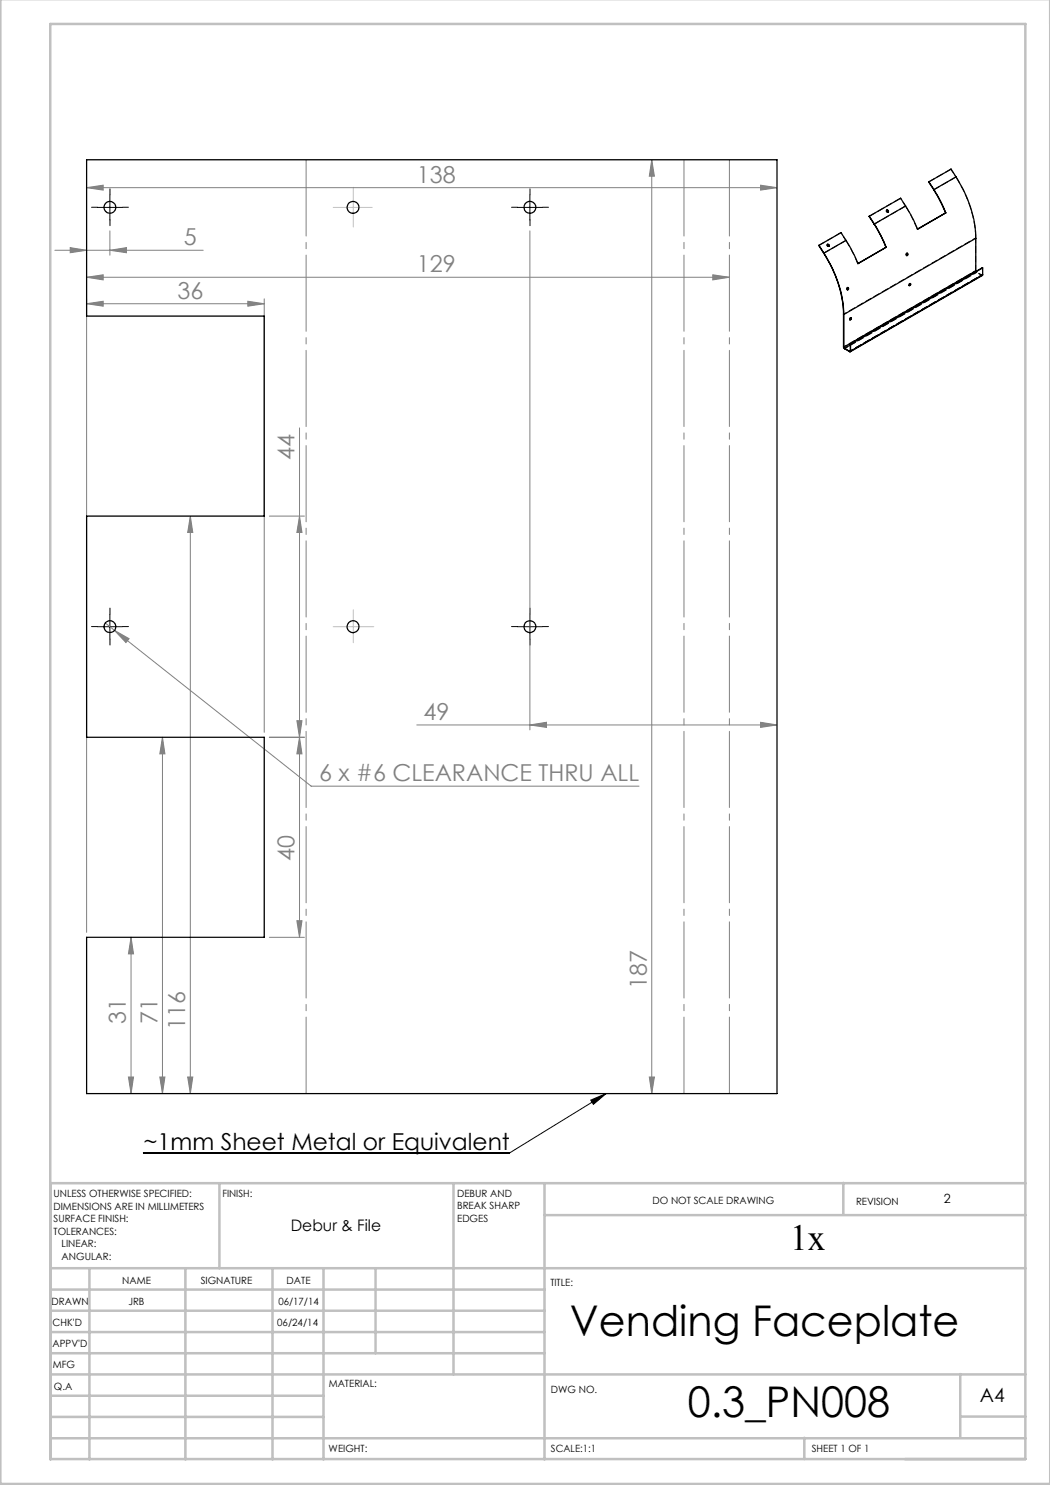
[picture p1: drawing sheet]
<svg xmlns="http://www.w3.org/2000/svg" width="210mm" height="297mm" viewBox="0 0 210 297" stroke-linecap="round" stroke-linejoin="round" font-family="sans-serif">
<path d="M22 39v5M106 39v5M19.5 41.5h5M103.5 41.5h5M19.5 125.3h5M22 122.8v5M103.5 125.3h5M106 122.8v5M121.2 218.7l-19.3 11.9h-73.2M118.1 220l3.1-1.3-2.5 2.2z" fill="none" stroke="#000" stroke-width=".2"/>
<g fill="none" stroke="#808080" stroke-width=".2">
<path d="M17.3 37.5l3.3-.5v1zM17.3 37.5h138.1M130.4 32l.5 3.2h-1zM130.4 32v186.7M152.1 37l3.3 .5-3.3 .5zM11 50.1h29.6M14 49.5l3.3 .6-3.3 .4zM17.3 59.8v126.7M17.3 55.5l3.3-.5v1zM17.3 55.5h128.6M22 50.1l3.3-.6v1zM22 46.2v4.8"/>
<path d="M52.8 59.8v86.7M106 46.2v99.8M142.6 55l3.3 .5-3.3 .5zM17.3 60.7l3.3-.4v.9zM17.3 60.7h35.5M49.6 60.3l3.2 .4-3.2 .5zM59.9 85.6v101.9M38.1 103.2l.5 3.3h-1.1zM38.1 103.2v115.5M53.9 103.2h7M59.9 103.2l.5 3.3h-1zM21.1 124.6l1.8 1.5"/>
<path d="M22.9 126.1l2.9 1.6-.6 .8zM22.9 126.1l39.3 31.1h65.6M32.5 147.5l.5 3.3h-1zM32.5 147.5v71.2M53.9 147.5h7M59.4 144.1h1l-.5 3.4zM59.9 147.5l.5 3.3h-1zM83.4 145h72M106 145l3.3-.5v1zM152.1 144.5l3.3 .5-3.3 .5zM26.2 187.5l.5 3.3h-1zM26.2 187.5v31.2"/>
<path d="M53.9 187.5h7M59.4 184.1h1l-.5 3.4zM25.7 215.4h1l-.5 3.3zM32 215.4h1l-.5 3.3zM37.5 215.4h1.1l-.5 3.3zM129.9 215.4h1l-.5 3.3z"/>
</g>
<g fill="none" stroke="#000" stroke-width=".2" stroke-dasharray="15.2 1.3 1.3 1.3">
<path d="M22 39v-1.2M106 39v-1.2M19.5 41.5h-1.2M22 44v1.1M24.5 41.5h1.2M103.5 41.5h-1.2M106 44v1.1M108.5 41.5h1.2M19.5 125.3h-1.2M22 122.8v-1.2M22 127.8v1.2M24.5 125.3h1.2"/>
<path d="M103.5 125.3h-1.2M106 122.8v-1.2M106 127.8v1.2M108.5 125.3h1.2"/>
</g>
<path d="M136.8 31.9v186.8M145.9 31.9v186.8M61.2 218.7v-186.8" fill="none" stroke="#808080" stroke-width=".2" stroke-dasharray="15.2 1.3 1.3 1.3"/>
<path d="M70.7 37.5v7.9M66.6 41.5h7.8M66.6 125.3h8.2M70.7 122v6.5" fill="none" stroke="#c0c0c0" stroke-width=".2"/>
<g fill="none" stroke="#c0c0c0" stroke-width=".5">
<path d="M.1 -.1v296.9h209.9v-296.9M10.1 4.8h195v287h-195zM43.9 236.6v17M90.7 236.6v38.3M108.9 236.6v55.3M168.7 236.6v6.3M205.1 236.6h-195v55.3M10.1 253.6h195M10.1 257.9h98.8M17.9 253.6v38.3M37.1 253.6v38.3M54.5 253.6v38.3"/>
<path d="M64.7 253.6v38.3M75.1 253.6v17M108.9 243h96.2M10.1 270.6h98.8M10.1 266.4h98.8M10.1 262.1h98.8M10.1 279.1h54.6M10.1 274.9h195M192.1 274.8v12.7M10.1 287.7h195M10.1 283.4h54.6M160.9 287.5v4.3"/>
<path d="M192.1 283.3h13"/>
</g>
<path d="M118.1 220l3.1-1.3-2.5 2.2z" fill="#000"/>
<g fill="#808080">
<path d="M22.9 126.1l2.9 1.6-.6 .8z"/>
<path d="M106 145l3.3-.5v1zM152.1 144.5l3.3 .5-3.3 .5z"/>
<path d="M49.6 60.3l3.2 .4-3.2 .5zM17.3 60.7l3.3-.4v.9z"/>
<path d="M152.1 37l3.3 .5-3.3 .5zM17.3 37.5l3.3-.5v1z"/>
<path d="M142.6 55l3.3 .5-3.3 .5zM17.3 55.5l3.3-.5v1zM22 50.1l3.3-.6v1zM14 49.5l3.3 .6-3.3 .4z"/>
<path d="M59.4 144.1h1l-.5 3.4zM59.9 103.2l.5 3.3h-1z"/>
<path d="M25.7 215.4h1l-.5 3.3zM26.2 187.5l.5 3.3h-1zM32 215.4h1l-.5 3.3zM32.5 147.5l.5 3.3h-1zM37.5 215.4h1.1l-.5 3.3zM38.1 103.2l.5 3.3h-1.1z"/>
<path d="M129.9 215.4h1l-.5 3.3zM130.4 32l.5 3.2h-1z"/>
<path d="M59.9 147.5l.5 3.3h-1zM59.4 184.1h1l-.5 3.4z"/>
</g>
<g fill="none" stroke="#000" stroke-width=".25">
<path d="M17.3 32h138.1v186.7h-138.1v-31.2h35.5v-40h-35.5v-44.3h35.5v-40h-35.5zM185.8 36.4l1 1.5M185.8 36.4l1 1.6M186.8 38l1.5 2.8 .8 1.8M186.8 37.9l1.3 2.3 1.1 2.4M186.8 37.9v.1M191.2 35.4a23.7 23.7 0 0 1 4 12.3M191.2 35.4l-4.4 2.5M191.2 35.4l-1-1.6-4.4 2.6M163.8 49.1l.9 1.6M163.8 49.1l1 1.5M164.7 50.7a23.5 23.5 0 0 1 4 12.2"/>
<path d="M164.8 50.6a24.2 24.2 0 0 1 4 12.3M164.8 50.6l-.1 .1M165.5 48.9a.26 .26 0 0 1 .3 .1 .26 .26 0 0 1 0 .3M169.2 48.1l1 1.7 1.4 2.9 5.6-3.2M169.2 48.1l-4.4 2.5M169.2 48.1l-1-1.6-4.4 2.6M169.6 57.5l.1 .2-.2 .3M173.8 43.2l1.1 1.6M173.8 43.2l1 1.6M174.8 44.8l1.3 2.3 1.1 2.4M174.9 44.8l1.3 2.3 1 2.4M174.9 44.8h-.1"/>
<path d="M177.3 42a.26 .26 0 0 1 .3 .1 .26 .26 0 0 1 0 .3M181.1 41.2l1 1.7 1.4 3 5.7-3.3M181.1 41.2l-6.2 3.6M181.1 41.2l-1-1.6-6.3 3.6M181.4 50.7l.1 .2-.2 .2M181.9 56.8l.1-.1a.2 .2 0 0 1 .1 .3 .2 .2 0 0 1-.3 0zM182.1 56.7l-.1 .3-.2 .1M189.1 42.6h.1M189.1 42.6l-5.6 3.2M195.2 54.2v.1M195.2 47.7l-26.4 15.2M195.2 47.7v6.5"/>
<path d="M195.2 54.2l-26.4 15.2M196.5 55l-26.4 15.3M196.5 53.6l-26.4 15.2M196.5 53.6v1.4M196.5 55l-26.4 15.2M168.7 69.4l.2 .3M168.7 62.9h.1M168.7 69.4h.1M168.7 62.9v6.5M168.8 69.4l.1 .3M168.8 62.9v6.5M168.9 69.7l1 .6"/>
<path d="M168.9 69.7h.1M169.9 70.3h.1M170.1 70.2l-.2 .1M170.1 68.8h.1M170.1 70.2h.1M170.1 68.8v1.4M170.1 69l-1.2 .7M170.1 63.6a.18 .18 0 0 1 .1 .2 .18 .18 0 0 1-.3 0zM170.2 63.6v.2l-.2 .2"/>
<circle cx="22" cy="41.5" r="1.2"/>
<circle cx="70.6" cy="41.5" r="1.19"/>
<circle cx="106" cy="41.5" r="1.19"/>
<circle cx="165.6" cy="49" r=".21"/>
<circle cx="169.5" cy="57.7" r=".21"/>
<circle cx="177.5" cy="42.2" r=".21"/>
<circle cx="181.4" cy="50.9" r=".2"/>
<circle cx="22" cy="125.3" r="1.2"/>
<circle cx="70.6" cy="125.3" r="1.19"/>
<circle cx="106" cy="125.3" r="1.19"/>
</g>
<g fill="none" stroke="#000" stroke-width=".2" stroke-dasharray="1.3 .6">
<path d="M180.1 39.6h.1M190.2 33.8l-4.4 2.6M190.2 33.8h.1M191.2 35.4l-4.4 2.5M191.2 35.4h.1M165.5 48.9h.1M165.8 49.3v-.1M168.2 46.5l-4.4 2.6M168.2 46.5h.1M169.2 48.1l-4.4 2.5M169.2 48.1h.1M169.5 57.5l-.2 .3 .2 .1"/>
<path d="M169.5 57.9v.1M169.6 57.5h-.1M169.6 57.5h.1M171.6 52.7h.1M177.4 42h-.1M177.6 42.4h.1M181.1 41.2h.1M181.3 50.7l-.1 .2 .2 .2M181.3 51.1h.1M181.4 50.6l-.1 .1M181.5 50.6h-.1M181.8 57.1h.1"/>
<path d="M182.1 56.7h-.1M183.5 45.8h.1M195.1 47.6h.1M195.2 54.2l-.1-.1M195.3 54.4l-.1-.1M195.3 54.5v-.1M195.3 54.5l-.2-.4M196.3 55v.1M196.5 55.1h-.2M196.5 54.9l-.2 .1M196.5 55v-.1M169.9 63.9l.1 .1"/>
<path d="M170.2 63.6v-.1"/>
</g>
<path d="M165.5 48.9a.24 .24 0 0 0 0 .3 .24 .24 0 0 0 .3 .1M177.3 42a.24 .24 0 0 0 0 .4 .24 .24 0 0 0 .3 0" fill="none" stroke="#000" stroke-width=".2" stroke-dasharray="1.3 .6" stroke-dashoffset=".4"/>
<path d="M180.1 39.6l-6.3 3.7M171.6 52.7l-1.1-2.3-1.3-2.3M181.1 41.2l-6.3 3.6M183.5 45.8l-1.1-2.3-1.3-2.3M195.1 47.6a23.6 23.6 0 0 0-3.9-12.2" fill="none" stroke="#000" stroke-width=".2" stroke-dasharray="1.3 .6" stroke-dashoffset="-.1"/>
<path d="M180.1 39.6l1 1.6M191.2 35.4l-1-1.6M168.2 46.5l1 1.6" fill="none" stroke="#000" stroke-width=".2" stroke-dasharray="1.3 .6" stroke-dashoffset=".9"/>
<path d="M195.1 47.6l-26.4 15.2M195.1 54.1l-26.4 15.3M195.3 54.5l-26.4 15.2M196.3 55.1l-26.4 15.2M196.3 55l-1-.6M196.3 55.1l-1-.6M196.5 54.9l-26.4 15.3M170 70.3l26.4-15.3" fill="none" stroke="#000" stroke-width=".2" stroke-dasharray="1.3 .6" stroke-dashoffset=".6"/>
<path d="M182.1 56.7l-.3 .1v.3M195.3 54.4l-25.2 14.6M170.2 63.5l-.2 .1v.4" fill="none" stroke="#000" stroke-width=".2" stroke-dasharray="1.3 .6" stroke-dashoffset=".3"/>
<path d="M196.3 55l-26.2 15.2M196.5 53.5v1.4" fill="none" stroke="#000" stroke-width=".2" stroke-dasharray="1.3 .6" stroke-dashoffset=".7"/>
<path d="M195.1 54.1v-6.5" fill="none" stroke="#000" stroke-width=".2" stroke-dasharray="1.3 .6" stroke-dashoffset=".2"/>
<g font-size="8.5">
<text x="114" y="267.2">Vending Faceplate</text>
<text x="137.5" y="283.5">0.3_PN008</text>
</g>
<text font-size="7.3" x="158" y="249.9">1x</text>
<g font-size="4.7" fill="#808080">
<text x="83.4" y="36.5">138</text>
<text x="36.8" y="49">5</text>
<text x="35.5" y="59.7">36</text>
<text x="83.4" y="54.4">129</text>
<text x="58.9" y="92" transform="rotate(-90 58.9 92)">44</text>
<text x="84.7" y="143.9">49</text>
<text x="63.8" y="156.2">6 x #6 CLEARANCE THRU ALL</text>
<text x="58.9" y="172.3" transform="rotate(-90 58.9 172.3)">40</text>
<text x="129.4" y="197.7" transform="rotate(-90 129.4 197.7)">187</text>
<text x="25.2" y="204.7" transform="rotate(-90 25.2 204.7)">31</text>
<text x="31.5" y="204.7" transform="rotate(-90 31.5 204.7)">71</text>
<text x="37.1" y="206" transform="rotate(-90 37.1 206)">116</text>
</g>
<text font-size="4.7" x="28.7" y="230">~1mm Sheet Metal or Equivalent</text>
<text font-size="3.9" x="196" y="280.4">A4</text>
<text font-size="3.2" x="58.1" y="246.3">Debur &amp; File</text>
<text font-size="2.5" x="188.8" y="240.6">2</text>
<g font-size="2">
<text x="10.7" y="239.5">UNLESS OTHERWISE SPECIFIED:</text>
<text x="44.5" y="239.5">FINISH:</text>
<text x="91.4" y="239.4">DEBUR AND</text>
<text x="10.7" y="242">DIMENSIONS ARE IN MILLIMETERS</text>
<text x="10.7" y="244.5">SURFACE FINISH:</text>
<text x="91.4" y="241.9">BREAK SHARP</text>
<text x="91.4" y="244.4">EDGES</text>
<text x="130.5" y="240.8">DO NOT SCALE DRAWING</text>
<text x="171.2" y="241">REVISION</text>
<text x="10.7" y="247">TOLERANCES:</text>
<text x="12.3" y="249.5">LINEAR:</text>
<text x="12.3" y="252">ANGULAR:</text>
<text x="24.4" y="256.9">NAME</text>
<text x="40.1" y="256.8">SIGNATURE</text>
<text x="57.3" y="256.8">DATE</text>
<text x="110.1" y="257.1">TITLE:</text>
<text x="10.3" y="260.9">DRAWN</text>
<text x="25.7" y="261">JRB</text>
<text x="55.7" y="261">06/17/14</text>
<text x="10.5" y="269.3">APPV'D</text>
<text x="10.5" y="265.2">CHK'D</text>
<text x="55.4" y="265.2">06/24/14</text>
<text x="10.6" y="273.6">MFG</text>
<text x="10.8" y="278">Q.A</text>
<text x="65.8" y="277.4">MATERIAL:</text>
<text x="110.2" y="278.5">DWG NO.</text>
<text x="65.7" y="290.4">WEIGHT:</text>
<text x="110.2" y="290.5">SCALE:1:1</text>
<text x="162.4" y="290.4">SHEET 1 OF 1</text>
</g>
</svg>
